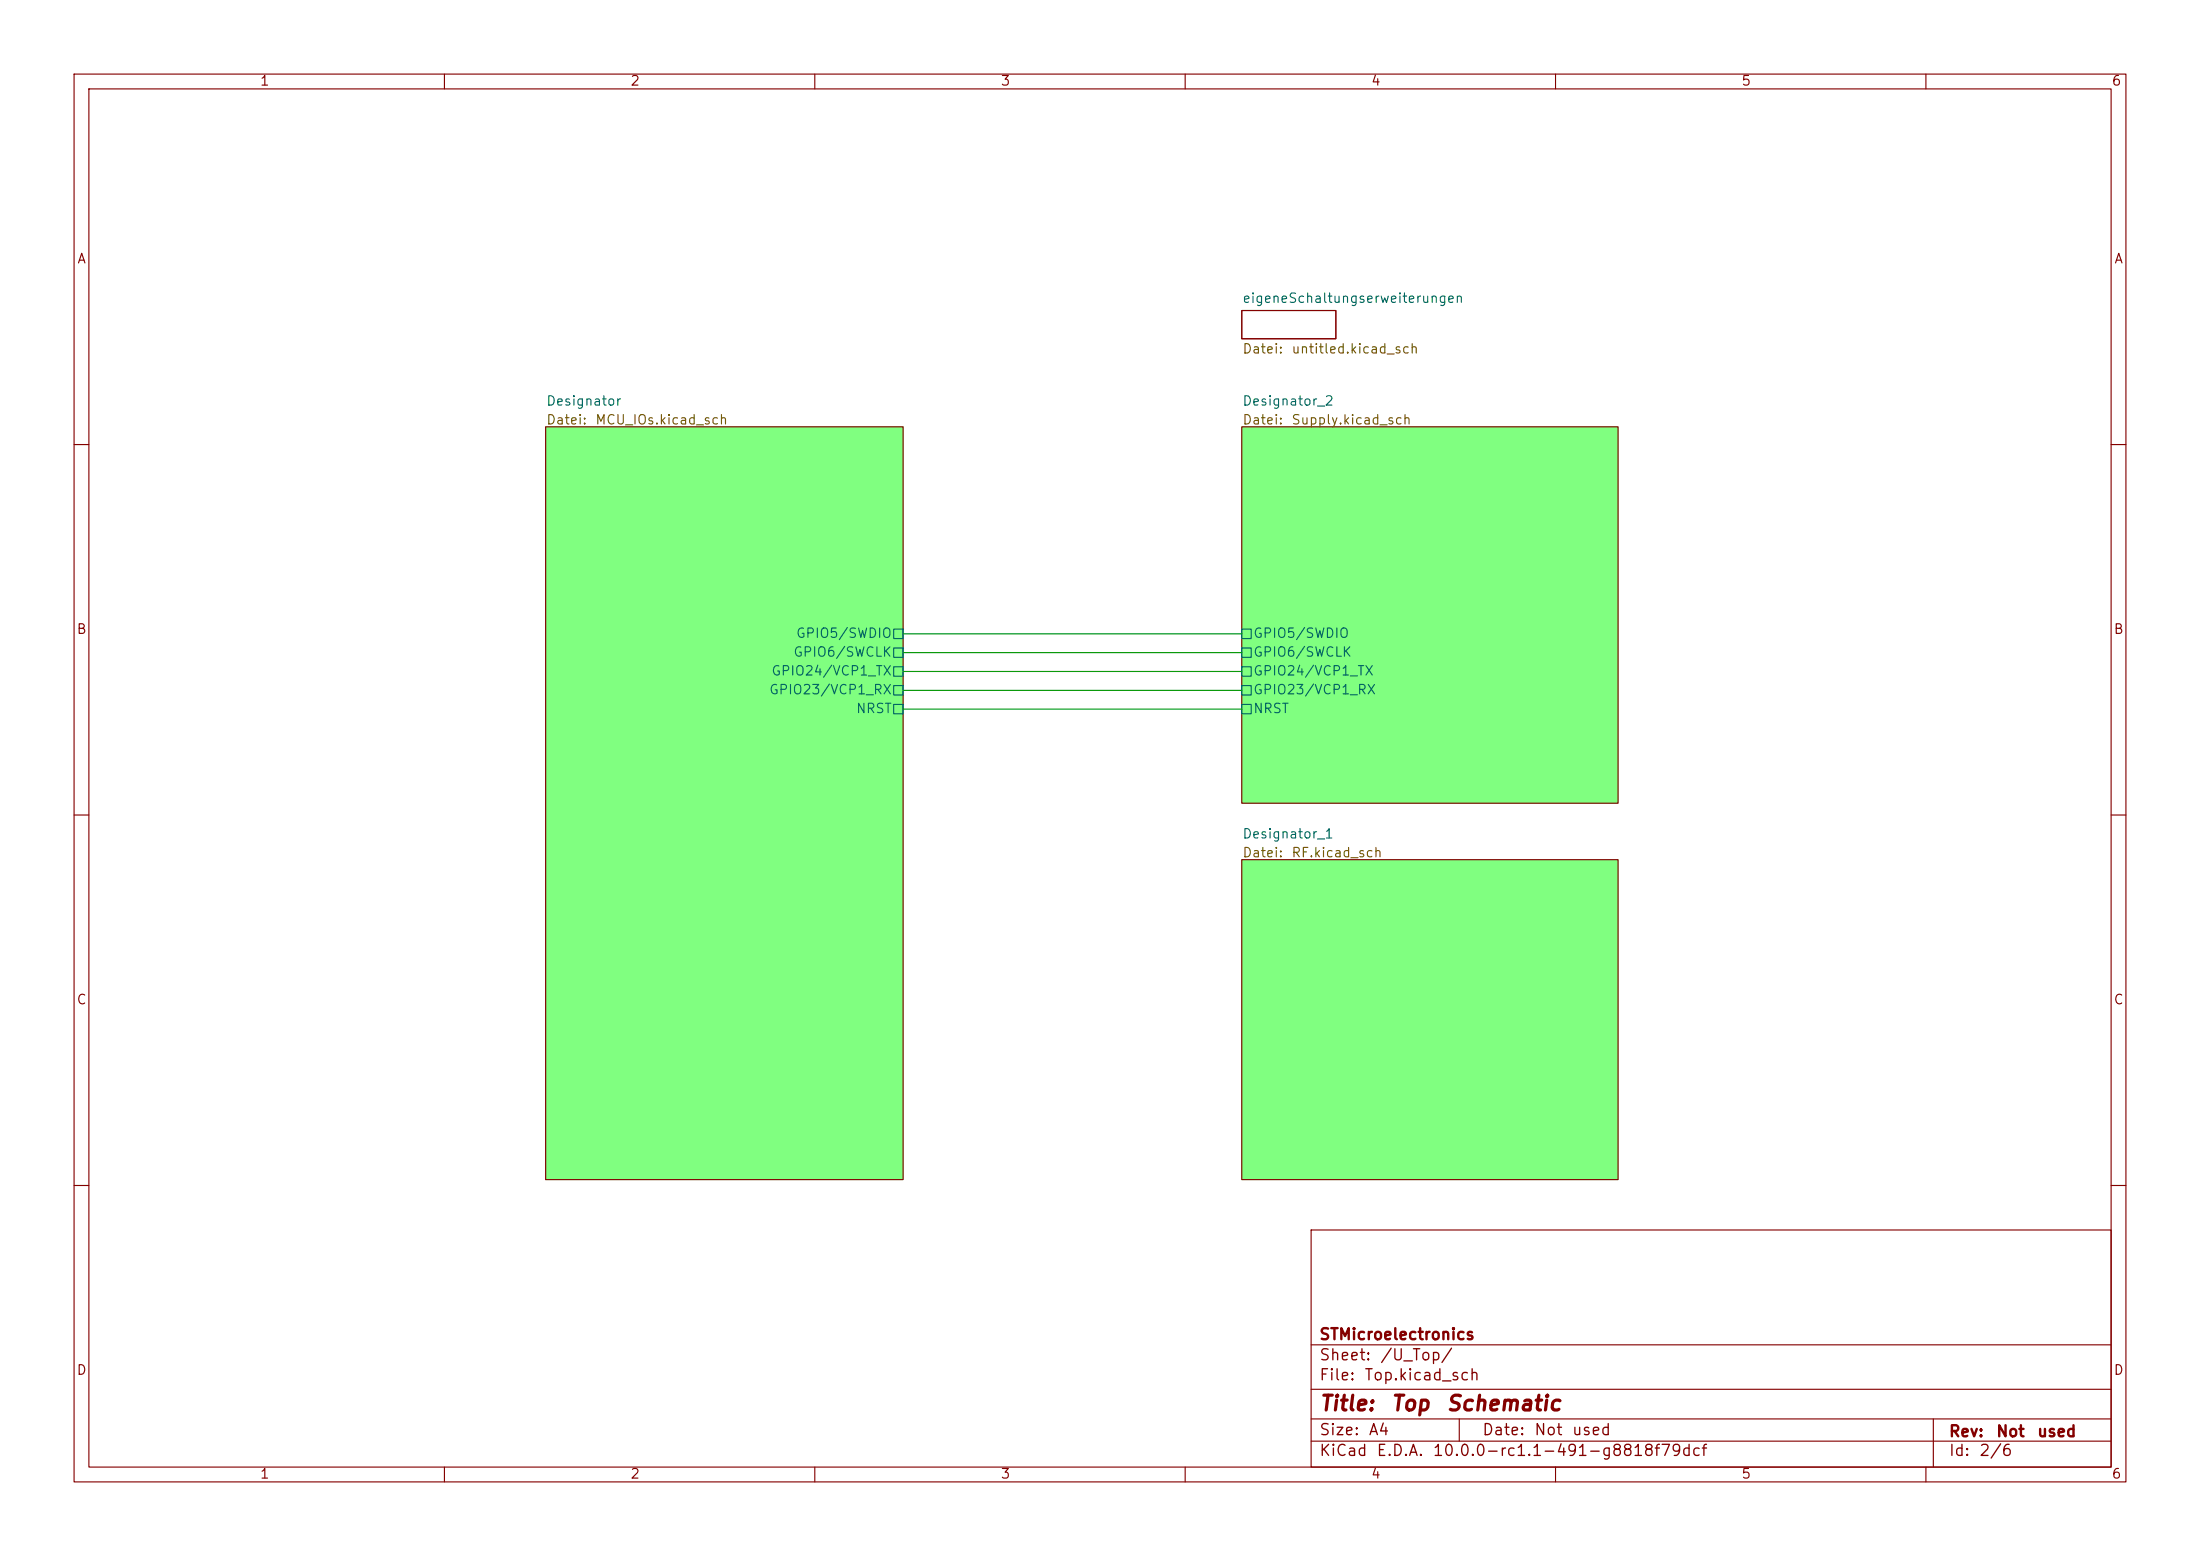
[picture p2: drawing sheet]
(kicad_sch
 (version 20260101)
 (generator "eeschema")
 (generator_version "10.0")
 (paper "A4")
 (title_block
  (title "Top Schematic")
  (date "Not used")
  (rev "Not used")
  (company "STMicroelectronics"))
 (lib_symbols)
 (wire
  (pts (xy 121.92 85.5472) (xy 167.64 85.5472))
  (stroke (width 0) (type default)))
 (wire
  (pts (xy 121.92 95.7072) (xy 167.64 95.7072))
  (stroke (width 0) (type default)))
 (wire
  (pts (xy 167.64 88.0872) (xy 121.92 88.0872))
  (stroke (width 0) (type default)))
 (wire
  (pts (xy 167.64 93.1672) (xy 121.92 93.1672))
  (stroke (width 0) (type default)))
 (wire
  (pts (xy 121.92 90.6272) (xy 167.64 90.6272))
  (stroke (width 0) (type default)))
 (sheet
  (at 73.66 57.6072)
  (size 48.26 101.6)
  (exclude_from_sim no)
  (in_bom yes)
  (on_board yes)
  (dnp no)
  (fields_autoplaced yes)
  (stroke (width 0) (type solid) (color 128 0 0 1))
  (fill (color 128 255 128 1))
  (property "Sheetname" "Designator" (at 73.66 55.0672 0) (show_name no) (do_not_autoplace no) (effects (font (size 1.27 1.27)) (justify left bottom)))
  (property "Sheetfile" "MCU_IOs.kicad_sch" (at 73.66 57.6072 0) (show_name no) (do_not_autoplace no) (effects (font (size 1.27 1.27)) (justify left bottom)))
  (pin "NRST" passive (at 121.92 95.7072 0) (effects (font (size 1.27 1.27)) (justify right)))
  (pin "GPIO5/SWDIO" passive (at 121.92 85.5472 0) (effects (font (size 1.27 1.27)) (justify right)))
  (pin "GPIO6/SWCLK" passive (at 121.92 88.0872 0) (effects (font (size 1.27 1.27)) (justify right)))
  (pin "GPIO24/VCP1_TX" passive (at 121.92 90.6272 0) (effects (font (size 1.27 1.27)) (justify right)))
  (pin "GPIO23/VCP1_RX" passive (at 121.92 93.1672 0) (effects (font (size 1.27 1.27)) (justify right))))
 (sheet
  (at 167.64 41.91)
  (size 12.7 3.81)
  (exclude_from_sim no)
  (in_bom yes)
  (on_board yes)
  (dnp no)
  (fields_autoplaced yes)
  (stroke (width 0.1524) (type solid))
  (fill (color 0 0 0 0))
  (property "Sheetname" "eigeneSchaltungserweiterungen" (at 167.64 41.1984 0) (show_name no) (do_not_autoplace no) (effects (font (size 1.27 1.27)) (justify left bottom)))
  (property "Sheetfile" "untitled.kicad_sch" (at 167.64 46.3046 0) (show_name no) (do_not_autoplace no) (effects (font (size 1.27 1.27)) (justify left top))))
 (sheet
  (at 167.64 57.6072)
  (size 50.8 50.8)
  (exclude_from_sim no)
  (in_bom yes)
  (on_board yes)
  (dnp no)
  (fields_autoplaced yes)
  (stroke (width 0) (type solid) (color 128 0 0 1))
  (fill (color 128 255 128 1))
  (property "Sheetname" "Designator_2" (at 167.64 55.0672 0) (show_name no) (do_not_autoplace no) (effects (font (size 1.27 1.27)) (justify left bottom)))
  (property "Sheetfile" "Supply.kicad_sch" (at 167.64 57.6072 0) (show_name no) (do_not_autoplace no) (effects (font (size 1.27 1.27)) (justify left bottom)))
  (pin "NRST" passive (at 167.64 95.7072 180) (effects (font (size 1.27 1.27)) (justify left)))
  (pin "GPIO5/SWDIO" passive (at 167.64 85.5472 180) (effects (font (size 1.27 1.27)) (justify left)))
  (pin "GPIO6/SWCLK" passive (at 167.64 88.0872 180) (effects (font (size 1.27 1.27)) (justify left)))
  (pin "GPIO23/VCP1_RX" passive (at 167.64 93.1672 180) (effects (font (size 1.27 1.27)) (justify left)))
  (pin "GPIO24/VCP1_TX" passive (at 167.64 90.6272 180) (effects (font (size 1.27 1.27)) (justify left))))
 (sheet
  (at 167.64 116.0272)
  (size 50.8 43.18)
  (exclude_from_sim no)
  (in_bom yes)
  (on_board yes)
  (dnp no)
  (fields_autoplaced yes)
  (stroke (width 0) (type solid) (color 128 0 0 1))
  (fill (color 128 255 128 1))
  (property "Sheetname" "Designator_1" (at 167.64 113.4872 0) (show_name no) (do_not_autoplace no) (effects (font (size 1.27 1.27)) (justify left bottom)))
  (property "Sheetfile" "RF.kicad_sch" (at 167.64 116.0272 0) (show_name no) (do_not_autoplace no) (effects (font (size 1.27 1.27)) (justify left bottom)))))
